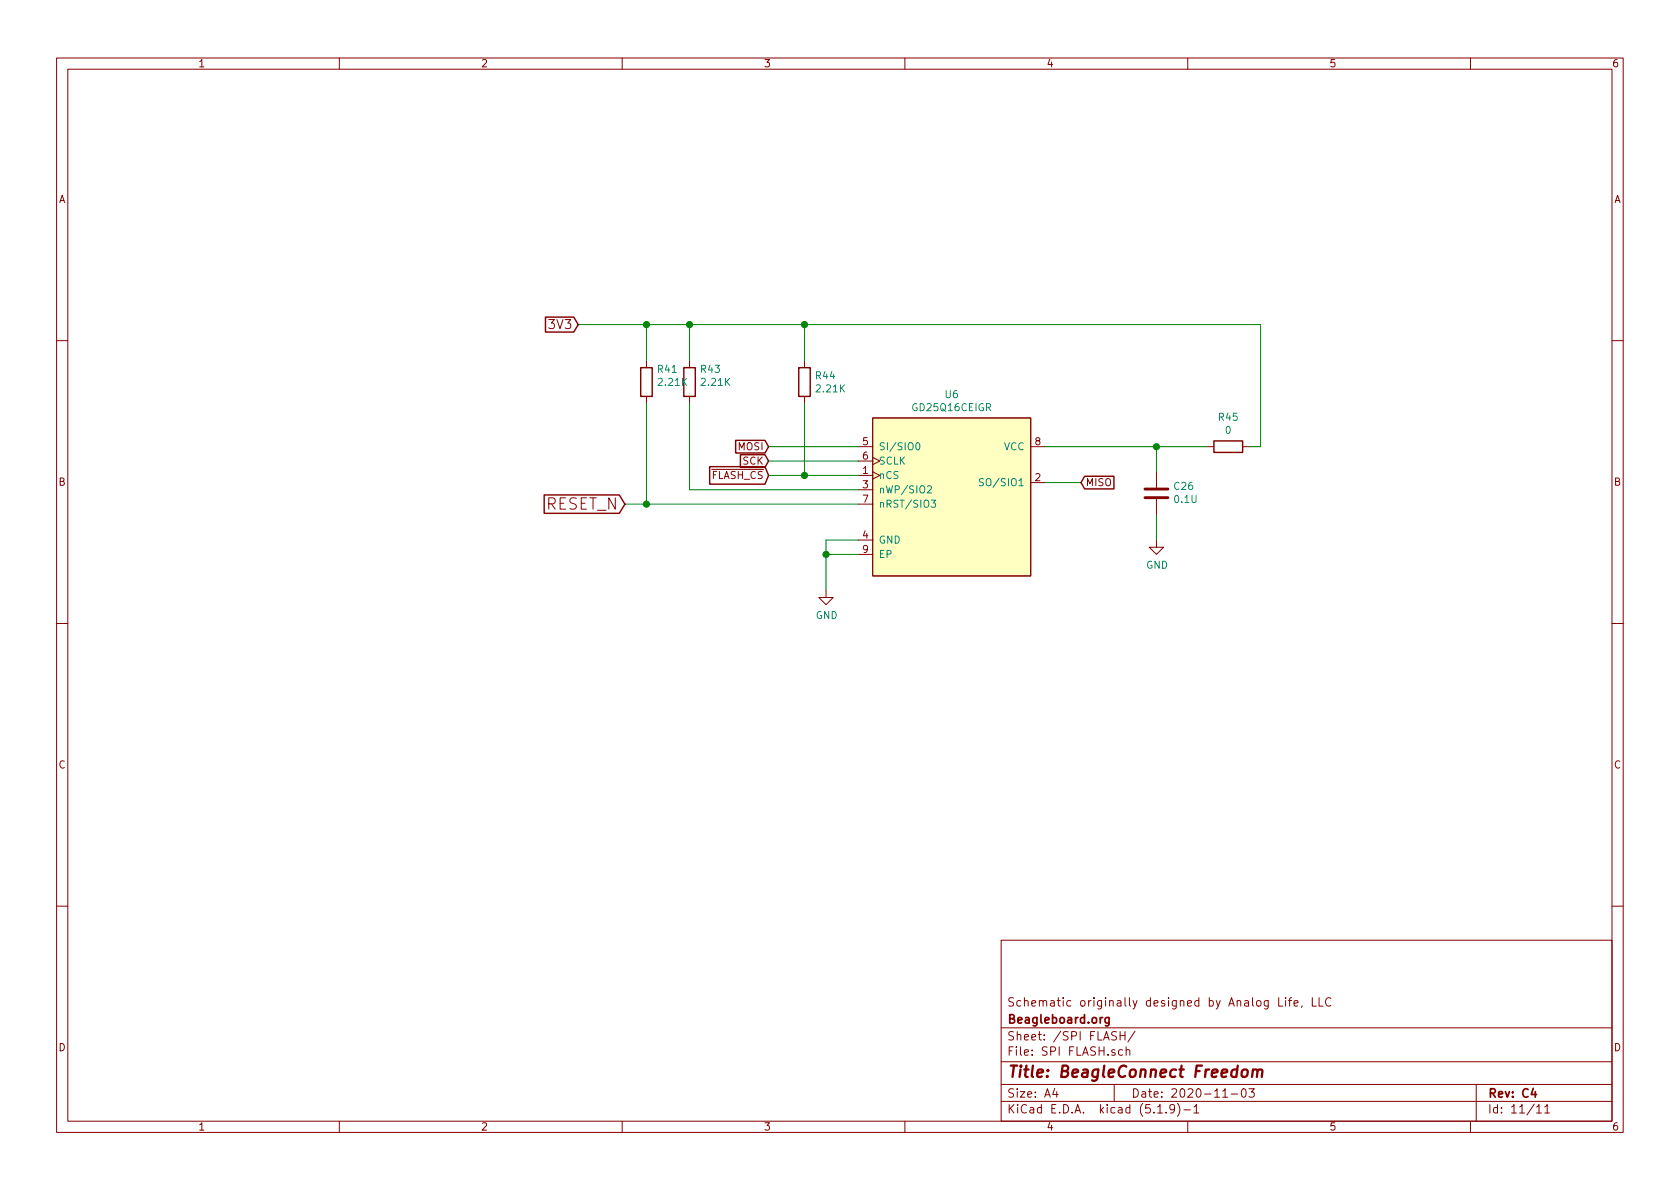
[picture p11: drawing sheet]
EESchema Schematic File Version 4
EELAYER 30 0
EELAYER END
$Descr A4 11693 8268
encoding utf-8
Sheet 11 11
Title "BeagleConnect Freedom"
Date "2020-11-03"
Rev "C4"
Comp "Beagleboard.org"
Comment1 "Schematic originally designed by Analog Life, LLC"
Comment2 ""
Comment3 ""
Comment4 ""
$EndDescr
Text GLabel 4025 2250 0    63   Input ~ 0
3V3
$Comp
L LeashPCB:MX25R8035FZUIL0-LeashPCB U?
U 1 1
P 6625 3600
AR Path="/5D062750/60BFE823" Ref="U?"  Part="1" 
AR Path="/60BA7B7F/60BFE823" Ref="U6"  Part="1" 
F 0 "U6" H 6625 4465 50  0000 C CNN
F 1 "GD25Q16CEIGR" H 6625 4374 50  0000 C CNN
F 2 "leash:MX25R8035FZUIL0" H 6625 3600 50  0001 C CNN
F 3 "https://www.macronix.com/Lists/Datasheet/Attachments/7461/MX25R8035F,%20Wide%20Range,%208Mb,%20v1.6.pdf" H 6625 3600 50  0001 C CNN
F 4 "MX25R8035FZUIL0" H 6625 3600 50  0001 C CNN "MPN1"
F 5 "https://www.digikey.com/product-detail/en/macronix/MX25R8035FZUIL0/1092-1207-1-ND/6558611" H 6625 3600 50  0001 C CNN "Link1"
F 6 "IC FLASH 8M SPI 33MHZ 8USON" H 6625 3600 50  0001 C CNN "Description"
F 7 "0.42218" H 6625 3600 50  0001 C CNN "Standard Price"
F 8 "Macronix" H 6625 3600 50  0001 C CNN "Vendor1"
F 9 "IC FLASH 8M SPI 33MHZ 8USON" H 6625 3600 50  0001 C CNN "Short Description"
F 10 "310091053" H 6625 3600 50  0001 C CNN "Seeed PN"
F 11 "GD25Q16CEIGR" H 6625 3600 50  0001 C CNN "MPN2"
F 12 "SMD IC NOR Flash;16Mbit-SPI;USON-8;2*3mm" H 6625 3600 50  0001 C CNN "Seeed Description"
F 13 "Gigadevice" H 6625 3600 50  0001 C CNN "Vendor2"
	1    6625 3600
	1    0    0    -1  
$EndComp
Text GLabel 5350 3300 0    50   Input ~ 0
~FLASH_CS
Text GLabel 7525 3350 2    50   Input ~ 0
MISO
Text GLabel 5350 3100 0    50   Input ~ 0
MOSI
Text GLabel 5350 3200 0    50   Input ~ 0
SCK
Wire Wire Line
	4350 3500 4500 3500
Text GLabel 4350 3500 0    79   Input ~ 0
RESET_N
Wire Wire Line
	8775 2250 8775 3100
Wire Wire Line
	8700 3100 8775 3100
Wire Wire Line
	4500 2800 4500 3500
$Comp
L power:GND #PWR?
U 1 1
P 5750 4100
AR Path="/5D062750/60BFE832" Ref="#PWR?"  Part="1" 
AR Path="/60BA7B7F/60BFE832" Ref="#PWR081"  Part="1" 
F 0 "#PWR081" H 5750 3850 50  0001 C CNN
F 1 "GND" H 5755 3927 50  0000 C CNN
F 2 "" H 5750 4100 50  0001 C CNN
F 3 "" H 5750 4100 50  0001 C CNN
	1    5750 4100
	1    0    0    -1  
$EndComp
Wire Wire Line
	5750 3850 5750 4100
Wire Wire Line
	5975 3850 5750 3850
Connection ~ 5750 3850
Wire Wire Line
	5750 3750 5750 3850
Wire Wire Line
	5975 3750 5750 3750
Wire Wire Line
	4500 2250 4025 2250
Connection ~ 4500 2250
Wire Wire Line
	4500 2500 4500 2250
Connection ~ 4500 3500
Wire Wire Line
	5975 3500 4500 3500
Wire Wire Line
	4800 2800 4800 3400
Wire Wire Line
	4800 3400 5975 3400
Wire Wire Line
	4500 2250 4800 2250
Connection ~ 4800 2250
Wire Wire Line
	4800 2250 4800 2500
$Comp
L Device:R R?
U 1 1
P 4500 2650
AR Path="/5D062750/60BFE852" Ref="R?"  Part="1" 
AR Path="/60BA7B7F/60BFE852" Ref="R41"  Part="1" 
F 0 "R41" H 4570 2741 50  0000 L CNN
F 1 "2.21K" H 4570 2650 50  0000 L CNN
F 2 "Resistor_SMD:R_0402_1005Metric" V 4430 2650 50  0001 C CNN
F 3 "~" H 4500 2650 50  0001 C CNN
F 4 "" H 4570 2559 50  0000 L CNN "Population"
F 5 "RES SMD 2.21K OHM 1% 1/10W 0402" H 4500 2650 50  0001 C CNN "Description"
F 6 "https://www.digikey.com/product-detail/en/panasonic-electronic-components/ERJ-2RKF2211X/P2.21KLTR-ND/192198" H 4500 2650 50  0001 C CNN "Link1"
F 7 "ERJ-2RKF2211X" H 4500 2650 50  0001 C CNN "MPN1"
F 8 "0.00498" H 4500 2650 50  0001 C CNN "Standard Price"
F 9 "Panasonic Electronic Components" H 4500 2650 50  0001 C CNN "Vendor1"
F 10 "RES SMD 2.21K OHM 1% 1/10W 0402" H 4500 2650 50  0001 C CNN "Short Description"
F 11 "301010881" H 4500 2650 50  0001 C CNN "Seeed PN"
F 12 "RC0402FR-072K21L" H 4500 2650 50  0001 C CNN "MPN2"
F 13 "SMD RES 2.21K-1%-1/16W;0402" H 4500 2650 50  0001 C CNN "Seeed Description"
F 14 "YAGEO" H 4500 2650 50  0001 C CNN "Vendor2"
	1    4500 2650
	1    0    0    -1  
$EndComp
$Comp
L Device:R R?
U 1 1
P 4800 2650
AR Path="/5D062750/60BFE863" Ref="R?"  Part="1" 
AR Path="/60BA7B7F/60BFE863" Ref="R43"  Part="1" 
F 0 "R43" H 4870 2741 50  0000 L CNN
F 1 "2.21K" H 4870 2650 50  0000 L CNN
F 2 "Resistor_SMD:R_0402_1005Metric" V 4730 2650 50  0001 C CNN
F 3 "~" H 4800 2650 50  0001 C CNN
F 4 "" H 4870 2559 50  0000 L CNN "Population"
F 5 "RES SMD 2.21K OHM 1% 1/10W 0402" H 4800 2650 50  0001 C CNN "Description"
F 6 "https://www.digikey.com/product-detail/en/panasonic-electronic-components/ERJ-2RKF2211X/P2.21KLTR-ND/192198" H 4800 2650 50  0001 C CNN "Link1"
F 7 "ERJ-2RKF2211X" H 4800 2650 50  0001 C CNN "MPN1"
F 8 "0.00498" H 4800 2650 50  0001 C CNN "Standard Price"
F 9 "Panasonic Electronic Components" H 4800 2650 50  0001 C CNN "Vendor1"
F 10 "RES SMD 2.21K OHM 1% 1/10W 0402" H 4800 2650 50  0001 C CNN "Short Description"
F 11 "301010881" H 4800 2650 50  0001 C CNN "Seeed PN"
F 12 "RC0402FR-072K21L" H 4800 2650 50  0001 C CNN "MPN2"
F 13 "SMD RES 2.21K-1%-1/16W;0402" H 4800 2650 50  0001 C CNN "Seeed Description"
F 14 "YAGEO" H 4800 2650 50  0001 C CNN "Vendor2"
	1    4800 2650
	1    0    0    -1  
$EndComp
Wire Wire Line
	5975 3200 5350 3200
Wire Wire Line
	5975 3100 5350 3100
Wire Wire Line
	5600 2250 8775 2250
Wire Wire Line
	5600 2250 4800 2250
Connection ~ 5600 2250
Wire Wire Line
	5600 2250 5600 2500
Wire Wire Line
	5600 3300 5350 3300
Wire Wire Line
	5600 2800 5600 3300
Connection ~ 5600 3300
Wire Wire Line
	5975 3300 5600 3300
Wire Wire Line
	7275 3350 7525 3350
$Comp
L power:GND #PWR?
U 1 1
P 8050 3750
AR Path="/5D062750/60BFE874" Ref="#PWR?"  Part="1" 
AR Path="/60BA7B7F/60BFE874" Ref="#PWR082"  Part="1" 
F 0 "#PWR082" H 8050 3500 50  0001 C CNN
F 1 "GND" H 8055 3577 50  0000 C CNN
F 2 "" H 8050 3750 50  0001 C CNN
F 3 "" H 8050 3750 50  0001 C CNN
	1    8050 3750
	1    0    0    -1  
$EndComp
Wire Wire Line
	8050 3100 8400 3100
Wire Wire Line
	8050 3575 8050 3750
Wire Wire Line
	8050 3100 8050 3275
Connection ~ 8050 3100
Wire Wire Line
	7275 3100 8050 3100
$Comp
L Device:C C?
U 1 1
P 8050 3425
AR Path="/5D062750/60BFE889" Ref="C?"  Part="1" 
AR Path="/60BA7B7F/60BFE889" Ref="C26"  Part="1" 
F 0 "C26" H 7935 3379 50  0000 R CNN
F 1 "0.1U" H 7935 3470 50  0000 R CNN
F 2 "Capacitor_SMD:C_0402_1005Metric" H 8088 3275 50  0001 C CNN
F 3 "~" H 8050 3425 50  0001 C CNN
F 4 "CAP CER 0.1UF 10V X5R 0402" H 8050 3425 50  0001 C CNN "Description"
F 5 "https://www.digikey.com/product-detail/en/samsung-electro-mechanics/CL05A104MP5NNNC/1276-1443-1-ND/3889529" H 8050 3425 50  0001 C CNN "Link1"
F 6 "CL05A104MP5NNNC" H 8050 3425 50  0001 C CNN "MPN1"
F 7 "$0.00315" H 8050 3425 50  0001 C CNN "Standard Price"
F 8 "Samsung Electro-Mechanics" H 8050 3425 50  0001 C CNN "Vendor1"
F 9 "CAP CER 0.1UF 10V X5R 0402" H 8050 3425 50  0001 C CNN "Short Description"
F 10 "302011121" H 8050 3425 50  0001 C CNN "Seeed PN"
F 11 "CC0402KRX5R6BB104" H 8050 3425 50  0001 C CNN "MPN2"
F 12 "YAGEO" H 8050 3425 50  0001 C CNN "Vendor2"
F 13 "SMD CAP Ceramic 100nF-10V-10%-X5R;0402" H 8050 3425 50  0001 C CNN "Seeed Description"
	1    8050 3425
	-1   0    0    1   
$EndComp
$Comp
L Device:R R?
U 1 1
P 8550 3100
AR Path="/5D062750/60BFE899" Ref="R?"  Part="1" 
AR Path="/60BA7B7F/60BFE899" Ref="R45"  Part="1" 
F 0 "R45" V 8343 3100 50  0000 C CNN
F 1 "0" V 8434 3100 50  0000 C CNN
F 2 "Resistor_SMD:R_0402_1005Metric" V 8480 3100 50  0001 C CNN
F 3 "~" H 8550 3100 50  0001 C CNN
F 4 "RES 0 OHM JUMPER 1/16W 0402" H 8550 3100 50  0001 C CNN "Description"
F 5 "https://www.digikey.com/product-detail/en/stackpole-electronics-inc/RMCF0402ZT0R00/RMCF0402ZT0R00TR-ND/1756905" H 8550 3100 50  0001 C CNN "Link1"
F 6 "RMCF0402ZT0R00" H 8550 3100 50  0001 C CNN "MPN1"
F 7 "$0.00127" H 8550 3100 50  0001 C CNN "Standard Price"
F 8 "Stackpole Electronics Inc" H 8550 3100 50  0001 C CNN "Vendor1"
F 9 "RES 0 OHM JUMPER 1/16W 0402" H 8550 3100 50  0001 C CNN "Short Description"
F 10 "301010000" H 8550 3100 50  0001 C CNN "Seeed PN"
F 11 "RC0402JR-070RL" H 8550 3100 50  0001 C CNN "MPN2"
F 12 "SMD RES 0R-5%-1/16W;0402" H 8550 3100 50  0001 C CNN "Seeed Description"
F 13 "YAGEO" H 8550 3100 50  0001 C CNN "Vendor2"
	1    8550 3100
	0    1    1    0   
$EndComp
$Comp
L Device:R R?
U 1 1
P 5600 2650
AR Path="/5D062750/60BFE8A9" Ref="R?"  Part="1" 
AR Path="/60BA7B7F/60BFE8A9" Ref="R44"  Part="1" 
F 0 "R44" H 5670 2696 50  0000 L CNN
F 1 "2.21K" H 5670 2605 50  0000 L CNN
F 2 "Resistor_SMD:R_0402_1005Metric" V 5530 2650 50  0001 C CNN
F 3 "~" H 5600 2650 50  0001 C CNN
F 4 "RES SMD 2.21K OHM 1% 1/10W 0402" H 5600 2650 50  0001 C CNN "Description"
F 5 "https://www.digikey.com/product-detail/en/panasonic-electronic-components/ERJ-2RKF2211X/P2.21KLTR-ND/192198" H 5600 2650 50  0001 C CNN "Link1"
F 6 "ERJ-2RKF2211X" H 5600 2650 50  0001 C CNN "MPN1"
F 7 "0.00498" H 5600 2650 50  0001 C CNN "Standard Price"
F 8 "Panasonic Electronic Components" H 5600 2650 50  0001 C CNN "Vendor1"
F 9 "RES SMD 2.21K OHM 1% 1/10W 0402" H 5600 2650 50  0001 C CNN "Short Description"
F 10 "301010881" H 5600 2650 50  0001 C CNN "Seeed PN"
F 11 "RC0402FR-072K21L" H 5600 2650 50  0001 C CNN "MPN2"
F 12 "SMD RES 2.21K-1%-1/16W;0402" H 5600 2650 50  0001 C CNN "Seeed Description"
F 13 "YAGEO" H 5600 2650 50  0001 C CNN "Vendor2"
	1    5600 2650
	1    0    0    -1  
$EndComp
$EndSCHEMATC
